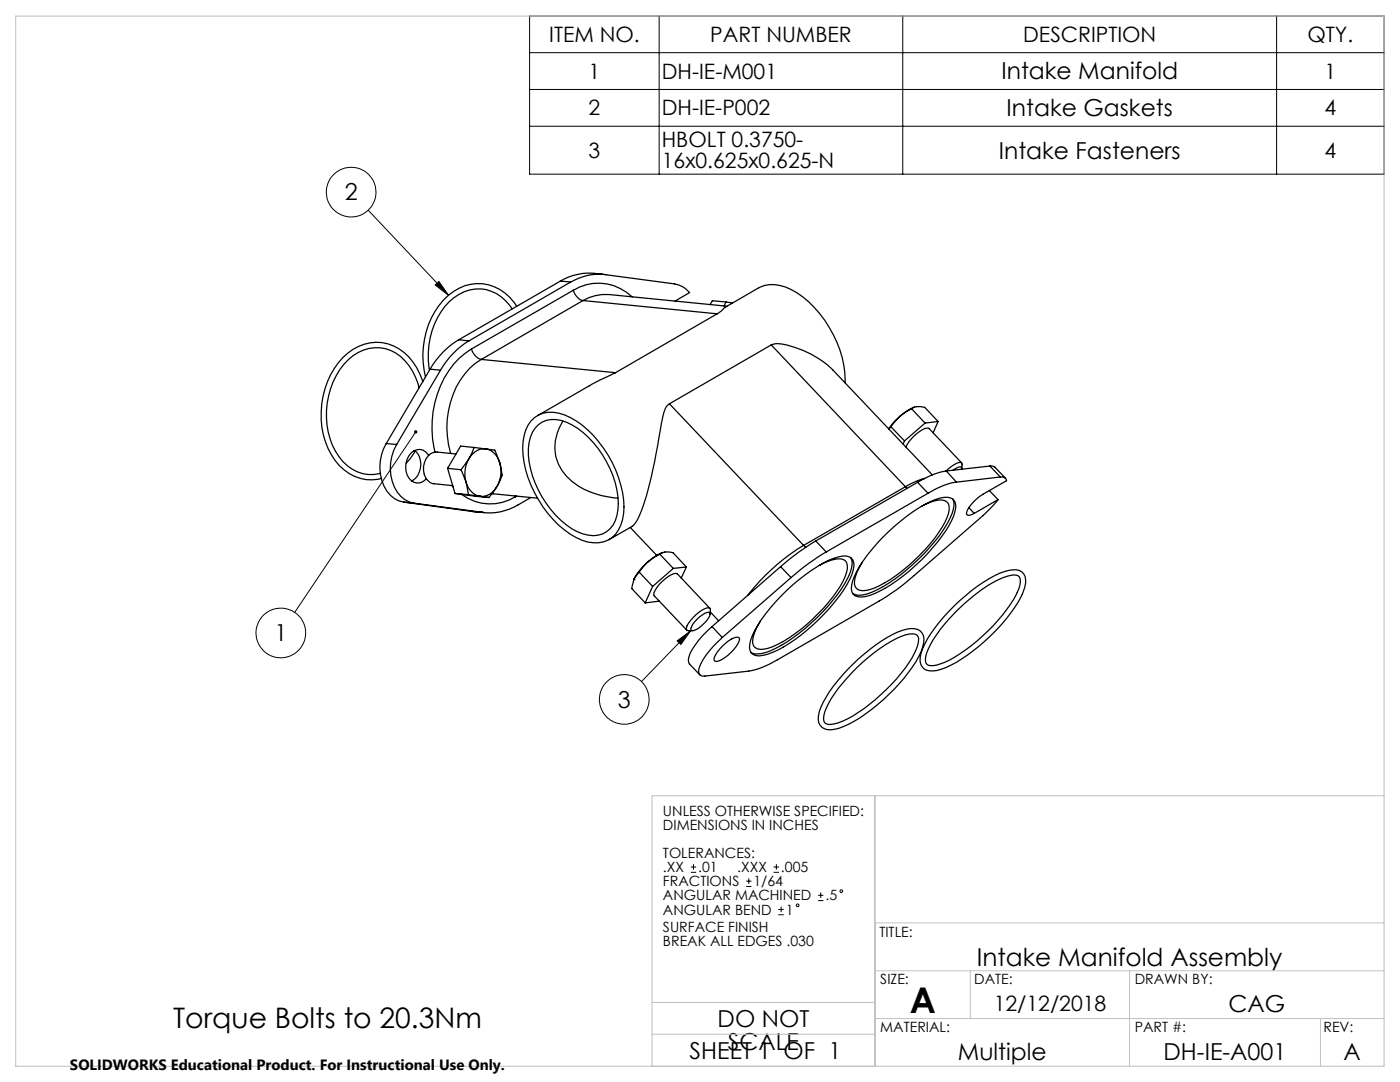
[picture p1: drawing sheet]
<svg xmlns="http://www.w3.org/2000/svg" width="279mm" height="216mm" viewBox="0 0 279 216" stroke-linecap="round" stroke-linejoin="round" font-family="sans-serif">
<g fill="none" stroke="#000" stroke-width=".2">
<path d="M105.7 3.2h170.5v31.5h-170.5zM105.7 17.9h170.5M105.7 10.5h170.5M131.6 3.2v31.5M180.2 3.2v31.5M254.8 3.2v31.5M105.7 25.2h170.5M73.5 41.9l16 17M86.9 56.9l.7-.7 1.9 2.7zM83 86.2l-24.2 36M135.1 127.9l2.7-2-1.9 2.7zM137.8 125.9l-9.8 10.1"/>
<path d="M137.9 174.1h1M137.9 173h1M138.4 172.4v1.1M148.9 176.9h1.1M148.9 175.8h1.1M149.4 175.3v1.1M154.4 174.1h1.1M154.4 173h1.1M154.9 172.4v1.1M163.3 179.7h1M163.3 178.6h1M163.8 178.1v1.1"/>
<path d="M155.3 182.5h1.1M155.3 181.5h1.1M155.9 180.9v1.1"/>
<circle cx="70.1" cy="38.4" r="5"/>
<circle cx="56" cy="126.3" r="5"/>
<circle cx="124.6" cy="139.6" r="4.9"/>
<circle cx="167.9" cy="177.8" r=".27"/>
<circle cx="159.2" cy="180.6" r=".27"/>
</g>
<path d="M3.1 3.2h273.1v209.6h-273.1zM174.6 158.8v54M276.2 158.8h-146.1v54M174.6 193.7h101.6M174.6 184.2h101.6M193.6 193.7v9.5M225.4 193.7v19.1M130.1 200h44.5M130.1 206.4h44.5M174.6 203.2h101.6M263.5 203.2v9.6" fill="none" stroke="#c0c0c0" stroke-width=".2"/>
<path d="M86.9 56.9l.7-.7 1.9 2.7zM135.1 127.9l2.7-2-1.9 2.7zM82.7 86a.33 .33 0 0 0 .1 .4 .33 .33 0 0 0 .4 0 .33 .33 0 0 0-.1-.5l-.1 .3 .1-.3-.2-.1z" fill="#000"/>
<g fill="none" stroke="#000" stroke-width=".25">
<path d="M111.8 56.1l2.1 .2M111.8 56.1l-20.3 11.7M113.9 56.3a10.7 10.7 0 0 1 7-1.5l13.8 1.9a4.9 4.9 0 0 1 2.9 1.7l-2.9 1.7M113.9 56.3l-20.3 11.7M114.4 57.9a2.93 2.93 0 0 0 1.9 2.1M114.4 57.9a9.7 9.7 0 0 1 11.8 1.3M114.4 57.9l-20.3 11.7M116.3 60a9.1 9.1 0 0 1 5.3-1.2l23.5 2.3M116.3 60l-20.2 11.7M116.3 60l26.8 2.6M120.5 54.8a12.1 12.1 0 0 0-8.7 1.3M83.6 77.4a10.7 10.7 0 0 0-5.6-7.5 8 8 0 0 0-9.4 2.8 15.8 15.8 0 0 0-.9 18.5 7.6 7.6 0 0 0 8.3 3.2"/>
<path d="M84.4 76.1a10.5 10.5 0 0 0-8.1-7.7 9.9 9.9 0 0 0-9.6 5.2 17 17 0 0 0 .2 18.3 8.7 8.7 0 0 0 9.3 3.6M85.8 73.7l2.1 .2M85.8 73.7l-8.7 14.8M87.9 73.9l-8.7 14.8M91.5 67.8a16.3 16.3 0 0 0-5.7 5.9M91.5 67.8l2.1 .2M93.6 68a16.6 16.6 0 0 0-5.7 5.9M94.1 69.6a2.86 2.86 0 0 0 2 2.1M94.1 69.6a17.7 17.7 0 0 0-7.8 14.4 19.1 19.1 0 0 0 .5 6.2M96.1 71.7a15.1 15.1 0 0 0-6.8 11.9 19.1 19.1 0 0 0 .7 6.9M96.1 71.7l26.7 2.7M102.2 61.6a7.6 7.6 0 0 0-11.6-2.2 15.1 15.1 0 0 0-5 14l.1 .5"/>
<path d="M103.1 61.1a8.8 8.8 0 0 0-13.6-2.2 16.7 16.7 0 0 0-4.6 16.3M122.8 74.4l-4.7 2.3-10.8 6.2M143.1 62.6l.9-.5 .7-.8 6.7-3.9a6.6 6.6 0 0 1 6.6 .4 22.1 22.1 0 0 1 10.6 16.5l.1 2.1M143.1 62.6l-20.3 11.8M144.9 60.3l1.3 .1M144.9 60.3l-2.7-.3-.5 .8M144.9 60.3l-.4 .8M153.9 68.8a4.1 4.1 0 0 1 3.1 0 19.7 19.7 0 0 1 9.2 5l19.9 21M153.9 68.8l-20.3 11.8M153.9 68.8l26.8 28.3M77.1 88.5a8.9 8.9 0 0 0 .8 10.3l.8 .7 .9 .4 .9 .3M77.1 88.5l2.1 .2"/>
<path d="M79.2 88.7a8.9 8.9 0 0 0 .8 10.3l.8 .7 .9 .5 .9 .2M82.8 89.9a3.8 3.8 0 0 1-.6 6.1M82.9 90l-1.8 2.4M85.5 90.9a2.19 2.19 0 0 0-1.9-1.2 2.19 2.19 0 0 0-2 1.2 3.7 3.7 0 0 0 1 5.3 2.15 2.15 0 0 0 2.5-.6M89.3 93.5l2.7 .2M89.3 93.5l1.5 5M90.2 96.9l.2 .3M90.8 98.5l2.7 .2M90.8 98.5l6.8 .8M91 90.6l-3.8-.4a2.52 2.52 0 0 0-2.5 2.1 3.3 3.3 0 0 0 1.7 4.2l3.9 .4M92 93.7l1 2.5M92.1 98.6a9.6 9.6 0 0 0 10.8 .5"/>
<path d="M93 96.2a3.7 3.7 0 0 0 2.8 2.8M93 96.2l.5 2.5M93.5 98.7l2.3 .3M93.6 91.5l-1.6 2.2M93.6 91.5a6 6 0 0 0-.6 4.7M94.6 89.3l-1 2.2M94.6 89.3l2.3 .3M94.6 89.3l-2.7-.3-2.6 4.5M95.8 99l1.8 .3M96.9 89.6a3.5 3.5 0 0 0-3.3 1.9M96.9 89.6a3.7 3.7 0 0 1 2.8 2.8M96.9 89.6l1.8 .2 1 2.6"/>
<path d="M98.2 98.5l9.1 .9M99.2 97.1a3.4 3.4 0 0 1-3.4 1.9M99.2 97.1l-1.6 2.2M99.7 92.4a5.9 5.9 0 0 1-.5 4.7M99.7 92.4l.5 2.4-1 2.3M102.8 99l.1 .1M103.1 99l-.2 .1M105.9 99.3a15.4 15.4 0 0 1-6.9 3l-2.7-.1M106 84a5.6 5.6 0 0 1 6.7-1.2 20.5 20.5 0 0 1 10.7 12.5 14.3 14.3 0 0 1 .5 9.5 5.3 5.3 0 0 1-6.6 3.4 17.4 17.4 0 0 1-9.8-8.4 19.4 19.4 0 0 1-3.1-11.6 7.5 7.5 0 0 1 1.6-4.2zM107.4 84.8a5.2 5.2 0 0 1 5.6-.6 18.7 18.7 0 0 1 9.3 10.8 13.3 13.3 0 0 1 .5 8.9 4.8 4.8 0 0 1-6.5 2.6 16.9 16.9 0 0 1-8.9-8.7 14.7 14.7 0 0 1-1.5-10.6l.4-.9zM112.3 84.1a8.9 8.9 0 0 0 3.2 12.9 17.3 17.3 0 0 0 7.8 2.4M133.6 80.6a2.97 2.97 0 0 0-1.3 2.3l-1.7 9.3-1.9 7.6a11.6 11.6 0 0 1-2.5 5.2"/>
<path d="M133.6 80.6l26.8 28.2M177.8 85.2l2.7 2.8M177.8 85.2l-.4 .4M179.6 83.1l-1 1-.8 1.1M179.6 83.1l-1.3 1.3-1 1.1M180.5 88l-.3 .6M180.7 97.1l.3 .3M180.7 97.1l-20.3 11.7M180.8 89.2a7.4 7.4 0 0 1 4.3-3.8l.3 .1 6.5 6.9M181.9 81.6l-1.1 .6-1.2 .9M181.9 81.6a2.84 2.84 0 0 1 2.6-.3l2.7 2.8M181.9 81.6l2.7 2.8"/>
<path d="M182.5 81.2a8.4 8.4 0 0 0-2.9 1.9M183.1 96.2l2.1 2.2M183.1 96.2l-20.3 11.7M184.5 95.5l-1.5 .5-2.3 1.1M184.6 84.4l-4.1 3.6M185.2 98.4l-20.3 11.7M187.2 84.1l-1 2.3M187.2 84.1l-2.6 .3M188.8 94a15.5 15.5 0 0 0-5.7 2.2M188.8 94l2.1 2.2M190.1 99.6a2.43 2.43 0 0 1 .2 2 22.8 22.8 0 0 1-5.7 8.6 32 32 0 0 1-11.5 8.3 3.4 3.4 0 0 1-2.9-.1M190.9 96.2a14.7 14.7 0 0 0-5.7 2.2"/>
<path d="M191.9 93.6v-.3l-.5-.1-1.2 .6M191.9 93.5v-1.1a1.42 1.42 0 0 0-1.5 .3l-1.6 1.3M197.4 97.9l1.8 1.8M197.6 93h.4l.6 .2 2.1 2.2M197.6 93l2 2.2M197.6 93l-8.8 1M199.2 99.7l-1 1.2-2 2-13.7 11.9a40.7 40.7 0 0 1-7.1 5.1l-20.2 11.8a16.1 16.1 0 0 1-5.8 2.2l-8.7 1h-.6l-.4-.2a1.77 1.77 0 0 1 .1-2.1 18.2 18.2 0 0 1 4.3-5.4M199.2 99.7l-4.8 2.7M199.6 95.2a.97 .97 0 0 1 1.3 .7l-4.8 2.7-1.8 1.5a4.1 4.1 0 0 0-1.4 2.5 1.11 1.11 0 0 0 1.5-.2M199.6 95.2l-8.7 1M80.5 100.2l2.1 .2M80.5 100.2l13.8 1.9"/>
<path d="M82.6 100.4l13.7 1.8M94.3 102.1l2.4 .2M94.3 102.1l2 .1M125.8 105.2l5.3 5.6M126.2 105l-4.6 2.7M126.5 115.6h.1M126.5 115.5l-.4 1.9 2.7 2.9M127.6 114.2l-1.1 1.3M127.6 114.2l2.6 2.8M129.3 112.1l-1.7 2.1M129.3 112.1a11.7 11.7 0 0 0-2.8 3.4M130.2 117l-1.4 3.3"/>
<path d="M131.5 119.9l-2.7 .4M131.7 110.6l-1.2 .6-1.2 .9M131.7 110.6a2.69 2.69 0 0 1 2.6-.3l2.7 2.8M131.7 110.6l2.7 2.8M132.3 110.2a9.4 9.4 0 0 0-3 1.9M134.4 113.4l-4.2 3.6M137 113.1l-1 2.3M137 113.1l-2.6 .3M155.8 113.1l2.1 2.2M155.8 113.1l-13.7 11.9M155.9 118.9a33.3 33.3 0 0 1 10.5-7.5 3.7 3.7 0 0 1 3.5 0 2.19 2.19 0 0 1 .4 2.3 22.1 22.1 0 0 1-5.6 8.6 30.9 30.9 0 0 1-11.6 8.3 3 3 0 0 1-3.2-.3 2.87 2.87 0 0 1-.1-2.6 24.9 24.9 0 0 1 6.1-8.8zM157.9 115.3l-13.8 11.9"/>
<path d="M160.4 108.8a40.9 40.9 0 0 0-11.2 10M160.4 108.8l.4 .4M162.8 107.9a44.7 44.7 0 0 0-7 5.2M162.8 107.9l2.1 2.2M163.5 112.8a7.2 7.2 0 0 1 4.7-1.2 1.52 1.52 0 0 1 .9 1.8 12.9 12.9 0 0 1-2.9 5.7 33.6 33.6 0 0 1-12 9.9 4 4 0 0 1-3.5 .2 1.99 1.99 0 0 1-.3-2.2l.7-1.8 .6-1.2M164.9 110.1a44.7 44.7 0 0 0-7 5.2M169.8 111.3a2.51 2.51 0 0 1 .1 2 22.1 22.1 0 0 1-5.6 8.7 32 32 0 0 1-11.5 8.2 3.6 3.6 0 0 1-2.9 0M176.2 107.2a29.5 29.5 0 0 1 11.4-7.8 2.5 2.5 0 0 1 2.9 .6 4.1 4.1 0 0 1-.6 3.8 36.3 36.3 0 0 1-15.5 14.7 5 5 0 0 1-3.8 .4 1.87 1.87 0 0 1-.6-2.1 19.6 19.6 0 0 1 5.1-8.5zM183.8 101.1a6.9 6.9 0 0 1 4.7-1.2 1.52 1.52 0 0 1 .9 1.8 17.4 17.4 0 0 1-4.8 7.9 29 29 0 0 1-11 8.1 2.42 2.42 0 0 1-2.9-.6 3.5 3.5 0 0 1 .3-2.7l1-2.1M193.4 101.3l1 1.1M139.1 123.5l.6-.5a2.85 2.85 0 0 1 1.8-.8l.2 .1a3.7 3.7 0 0 1-1.8 2.7 2.85 2.85 0 0 1-1.8 .8l-.2-.1a2.71 2.71 0 0 1 1.2-2.2zM141.7 121.4l-6.5-6.9a1.17 1.17 0 0 0-1.3 .2 7 7 0 0 0-3.4 3.9l.1 .3 6.5 6.9"/>
<path d="M141.7 122.6v-1.2a1.48 1.48 0 0 0-1.6 .3l-1.8 1.5a3.9 3.9 0 0 0-1.3 2.4l.4 .3 .8-.1M141.7 122.1l1.7 1.8M142.1 125a15.8 15.8 0 0 0-4.6 6.1l-.1 .6 .2 .8 2.1 2.2M142.1 125l2 2.2M144.1 128.9a4.8 4.8 0 0 1 3.2-1.8l.2 .2a3.8 3.8 0 0 1-1.6 2.8l-1.2 1.1a3.1 3.1 0 0 1-1.9 .8l-.2-.2a3.8 3.8 0 0 1 1.5-2.9zM169.1 133.7a31.2 31.2 0 0 1 11-7.9 3.2 3.2 0 0 1 3.9 .5 4.3 4.3 0 0 1-.3 4 35.6 35.6 0 0 1-14.2 14.2 6.4 6.4 0 0 1-5 .9 2.14 2.14 0 0 1-1.2-2.6 19 19 0 0 1 4.8-8zM170.1 134.2a30.1 30.1 0 0 1 10.5-7.5 2.78 2.78 0 0 1 2.5 .1 3.2 3.2 0 0 1-.4 3.1 32.9 32.9 0 0 1-11.4 12.2 12 12 0 0 1-5.9 2.5 1.22 1.22 0 0 1-1-1.9 18.1 18.1 0 0 1 4.7-7.4zM190.4 122.4a28.9 28.9 0 0 1 10.5-7.4 2.65 2.65 0 0 1 2.5 0 3.3 3.3 0 0 1-.4 3.2 34.6 34.6 0 0 1-14.4 14 5.5 5.5 0 0 1-3.3 .6 1.24 1.24 0 0 1-.6-1.8 18.5 18.5 0 0 1 4.7-7.5zM190.5 120.9a29.7 29.7 0 0 1 9.9-6.8 4.1 4.1 0 0 1 3.5 0 3.3 3.3 0 0 1 .3 4 32 32 0 0 1-9.9 11.7l-2.3 1.6a12.5 12.5 0 0 1-5.9 2.5 2.17 2.17 0 0 1-2.4-2.8 18 18 0 0 1 4.7-8.1z"/>
</g>
<text font-size="7.1" x="181.6" y="202">A</text>
<text font-size="5.6" x="34.6" y="205.1">Torque Bolts to 20.3Nm</text>
<text font-size="4.9" x="194.9" y="192.8">Intake Manifold Assembly</text>
<g font-size="4.7">
<text x="199.9" y="15.9">Intake Manifold</text>
<text x="200.9" y="23.2">Intake Gaskets</text>
<text x="199.3" y="31.6">Intake Fasteners</text>
<text x="68.8" y="40">2</text>
<text x="54.8" y="128">1</text>
<text x="123.3" y="141.2">3</text>
<text x="245.2" y="202">CAG</text>
<text x="143.2" y="205">DO NOT</text>
<text x="145.3" y="209.5">SCALE</text>
<text x="137.6" y="211.4">SHEET 1 OF 1</text>
<text x="191.2" y="211.5">Multiple</text>
<text x="232.2" y="211.5">DH-IE-A001</text>
<text x="268.1" y="211.5">A</text>
</g>
<g font-size="4.2">
<text x="109.6" y="8.4">ITEM NO.</text>
<text x="141.8" y="8.4">PART NUMBER</text>
<text x="204.2" y="8.4">DESCRIPTION</text>
<text x="260.9" y="8.4">QTY.</text>
<text x="117.5" y="15.7">1</text>
<text x="132.1" y="15.7">DH-IE-M001</text>
<text x="264.3" y="15.7">1</text>
<text x="117.5" y="23">2</text>
<text x="132.1" y="23">DH-IE-P002</text>
<text x="264.3" y="23">4</text>
<text x="132.1" y="29.4">HBOLT 0.3750-</text>
<text x="117.5" y="31.5">3</text>
<text x="132.1" y="33.5">16x0.625x0.625-N</text>
<text x="264.3" y="31.5">4</text>
<text x="198.3" y="201.7">12/12/2018</text>
</g>
<text font-size="3" x="14" y="213.5">SOLIDWORKS Educational Product. For Instructional Use Only.</text>
<g font-size="2.8">
<text x="132.3" y="162.7">UNLESS OTHERWISE SPECIFIED:</text>
<text x="132.3" y="165.6">DIMENSIONS IN INCHES</text>
<text x="132.3" y="171.2">TOLERANCES:</text>
<text x="132.3" y="176.9">FRACTIONS</text>
<text x="132.3" y="179.7">ANGULAR MACHINED</text>
<text x="132.3" y="174">.XX</text>
<text x="139.3" y="174">.01</text>
<text x="147.1" y="174">.XXX</text>
<text x="150.4" y="176.9">1/64</text>
<text x="155.9" y="174">.005</text>
<text x="164.7" y="179.7">.5</text>
<text x="132.3" y="182.5">ANGULAR BEND</text>
<text x="132.3" y="186">SURFACE FINISH</text>
<text x="156.8" y="182.5">1</text>
<text x="132.3" y="188.8">BREAK ALL EDGES .030</text>
<text x="175.5" y="186.9">TITLE:</text>
<text x="175.7" y="196.4">SIZE:</text>
<text x="194.4" y="196.4">DATE:</text>
<text x="226.5" y="196.4">DRAWN BY:</text>
<text x="175.7" y="206">MATERIAL:</text>
<text x="226.5" y="206">PART #:</text>
<text x="264.1" y="206">REV:</text>
</g>
</svg>
